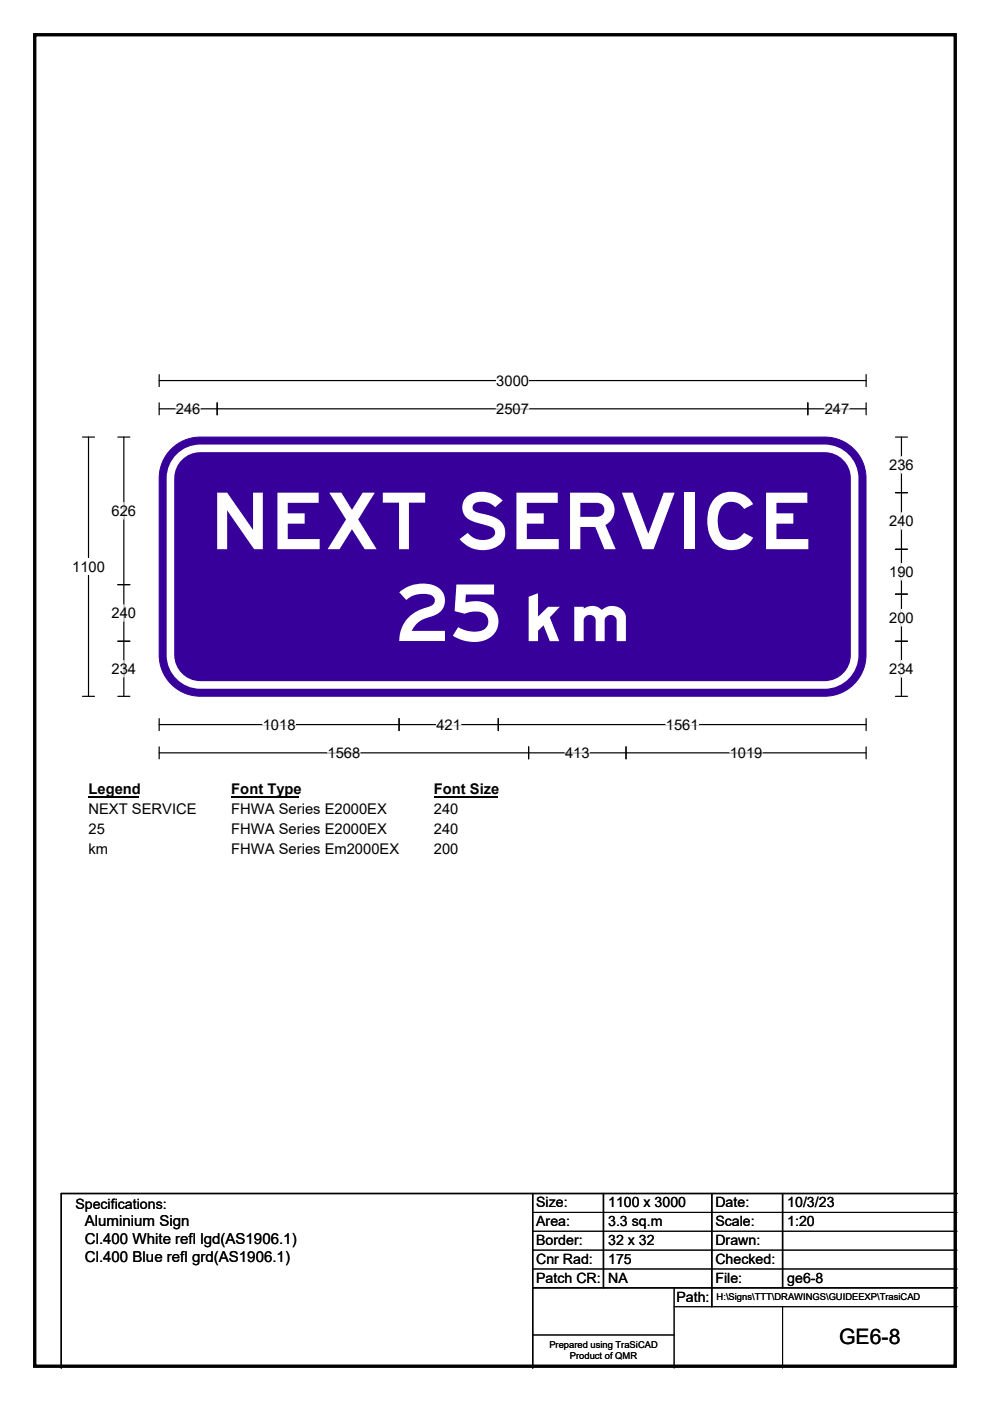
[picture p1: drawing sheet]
<svg xmlns="http://www.w3.org/2000/svg" width="210mm" height="297mm" viewBox="0 0 210 297" stroke-linecap="round" stroke-linejoin="round" font-family="sans-serif">
<path d="M7.4 7.4h195.2v282.3h-195.2z" fill="none" stroke="#000" stroke-width=".72"/>
<path d="M33.8 79.4v2.6M183.7 79.4v2.6M33.8 80.7h149.9" fill="none" stroke="#000" stroke-width=".25"/>
<path d="M105.3 79h6.9v3.4h-6.9z" fill="#fff"/>
<g fill="none" stroke="#000" stroke-width=".25">
<path d="M17.5 92.7h2.5M18.8 92.7v54.9M33.8 86.7h149.9M33.8 85.4v2.5M46.1 85.4v2.5M171.3 85.4v2.5M183.7 85.4v2.5M17.5 147.6h2.5M33.8 152.4v2.5M33.8 158.3v2.6M33.8 153.6h149.9M33.8 159.6h149.9"/>
<path d="M84.6 152.4v2.5M105.7 152.4v2.5M112.1 158.3v2.6M132.8 158.3v2.6M183.7 152.4v2.5M183.7 158.3v2.6"/>
</g>
<path d="M37.3 86.7h5.2M105.2 86.7h7M174.9 86.7h5.2M55.7 153.6h7M69.5 159.6h6.9M92.6 153.6h5.2M119.8 159.6h5.3M141.2 153.6h7M154.8 159.6h6.9" fill="none" stroke="#fff" stroke-width=".25"/>
<path d="M15.3 118.4h6.9v3.5h-6.9z" fill="#fff"/>
<path d="M25 92.7h2.5M26.3 92.7v54.9M189.9 92.7h2.6M191.2 92.7v54.9M189.9 104.5h2.6M189.9 116.5h2.6M25 124h2.5M25 136h2.5M189.9 136h2.6M189.9 126h2.6M25 147.6h2.5M189.9 147.6h2.6" fill="none" stroke="#000" stroke-width=".25"/>
<path d="M191.2 96.8v3.5M26.3 106.6v3.5M191.2 108.7v3.5M191.2 119.5v3.5M26.3 128.2v3.5M191.2 129.2v3.5M26.3 140v3.6M191.2 140v3.6" fill="none" stroke="#fff" stroke-width=".25"/>
<path d="M18.8 165.6h10.7v3.5h-10.7z" fill="#fff"/>
<path d="M18.8 168.9h10.7" fill="none" stroke="#000" stroke-width=".32"/>
<path d="M49.1 165.6h14.4v3.5h-14.4z" fill="#fff"/>
<path d="M49.1 168.9h14.4" fill="none" stroke="#000" stroke-width=".32"/>
<path d="M92 165.6h13.5v3.5h-13.5z" fill="#fff"/>
<path d="M92 168.9h13.5" fill="none" stroke="#000" stroke-width=".32"/>
<g fill="#fff">
<path d="M18.8 169.8h22.8v3.5h-22.8z"/>
<path d="M49.1 169.8h32.9v3.5h-32.9z"/>
<path d="M92 169.8h5.2v3.5h-5.2z"/>
<path d="M18.8 174h3.4v3.5h-3.4z"/>
<path d="M49.1 174h32.9v3.5h-32.9z"/>
<path d="M92 174h5.2v3.5h-5.2z"/>
<path d="M18.8 178.2h4.1v3.5h-4.1z"/>
<path d="M49.1 178.2h35.4v3.5h-35.4z"/>
<path d="M92 178.2h5.2v3.5h-5.2z"/>
</g>
<path d="M36.3 95.2a8.7 8.7 0 0 1 6.2-2.5h132.4a8.7 8.7 0 0 1 8.8 8.7v37.5a8.7 8.7 0 0 1-8.8 8.7h-132.4a8.7 8.7 0 0 1-8.7-8.7v-37.5a8.7 8.7 0 0 1 2.5-6.2z" fill-rule="evenodd" fill="#37009b" stroke="#37009b" stroke-width=".21"/>
<path d="M38 96.9a6.3 6.3 0 0 1 4.5-1.8h132.4a6.4 6.4 0 0 1 6.4 6.3v37.5a6.4 6.4 0 0 1-6.4 6.3h-132.4a6.4 6.4 0 0 1-6.3-6.3v-37.5a6.3 6.3 0 0 1 1.8-4.5z" fill="none" stroke="#fff" stroke-width="1.6"/>
<path d="M113 253v37M128 253v20.1M151 253v24.1M166 253v20.1M203 253h-190v37M113 273h90" fill="none" stroke="#000" stroke-width=".3"/>
<path d="M113 257h90M113 261h90M113 265h90M113 269h90M143 273v17M143 277.1h60M166 277.1v12.9M113 283h30" fill="none" stroke="#000" stroke-width=".21"/>
<g font-size="16.6" fill="#fff">
<text x="44.5" y="116.4">NEXT SERVICE</text>
<text x="83.9" y="135.9">25</text>
</g>
<text font-size="13.9" fill="#fff" x="110.1" y="135.9">km</text>
<text font-size="4.5" x="178" y="284.9">GE6-8</text>
<g font-size="3.2">
<text x="18" y="263.8">Cl.400 White refl lgd(AS1906.1)</text>
<text x="18" y="259.9">Aluminium Sign</text>
<text x="18" y="267.6">Cl.400 Blue refl grd(AS1906.1)</text>
</g>
<g font-size="3.1">
<text x="105.3" y="81.7">3000</text>
<text x="37.3" y="87.7">246</text>
<text x="105.2" y="87.7">2507</text>
<text x="174.9" y="87.7">247</text>
<text x="188.6" y="99.6">236</text>
<text x="23.7" y="109.3">626</text>
<text x="188.6" y="111.5">240</text>
<text x="15.3" y="121.2">1100</text>
<text x="188.6" y="122.3">190</text>
<text x="23.7" y="131">240</text>
<text x="188.6" y="132">200</text>
<text x="23.7" y="142.8">234</text>
<text x="188.6" y="142.8">234</text>
<text x="55.7" y="154.7">1018</text>
<text x="92.6" y="154.7">421</text>
<text x="141.2" y="154.7">1561</text>
<text x="69.5" y="160.7">1568</text>
<text x="119.8" y="160.7">413</text>
<text x="154.8" y="160.7">1019</text>
<text x="18.8" y="168.4">Legend</text>
<text x="18.8" y="172.6">NEXT SERVICE</text>
<text x="49.1" y="168.4">Font Type</text>
<text x="49.1" y="172.6">FHWA Series E2000EX</text>
<text x="92" y="168.4">Font Size</text>
<text x="92" y="172.6">240</text>
<text x="18.8" y="176.8">25</text>
<text x="49.1" y="176.8">FHWA Series E2000EX</text>
<text x="92" y="176.8">240</text>
<text x="18.8" y="181">km</text>
<text x="49.1" y="181">FHWA Series Em2000EX</text>
<text x="92" y="181">200</text>
</g>
<g font-size="3">
<text x="16" y="256.2">Specifications:</text>
<text x="113.7" y="256">Size:</text>
<text x="129" y="256">1100 x 3000</text>
<text x="151.7" y="256">Date:</text>
<text x="167" y="256">10/3/23</text>
<text x="113.7" y="260">Area:</text>
<text x="113.7" y="264">Border:</text>
<text x="129" y="260">3.3 sq.m</text>
<text x="129" y="264">32 x 32</text>
<text x="151.7" y="260">Scale:</text>
<text x="151.7" y="264">Drawn:</text>
<text x="167" y="260">1:20</text>
<text x="113.7" y="268">Cnr Rad:</text>
<text x="129" y="268">175</text>
<text x="151.7" y="268">Checked:</text>
<text x="113.7" y="272">Patch CR:</text>
<text x="129" y="272">NA</text>
<text x="143.5" y="276">Path:</text>
<text x="151.7" y="272">File:</text>
<text x="167" y="272">ge6-8</text>
</g>
<g font-size="2">
<text x="152" y="275.6">H:\Signs\TTT\DRAWINGS\GUIDEEXP\TrasiCAD</text>
<text x="116.5" y="285.8">Prepared using TraSiCAD</text>
<text x="120.9" y="288.2">Product of QMR</text>
</g>
</svg>
